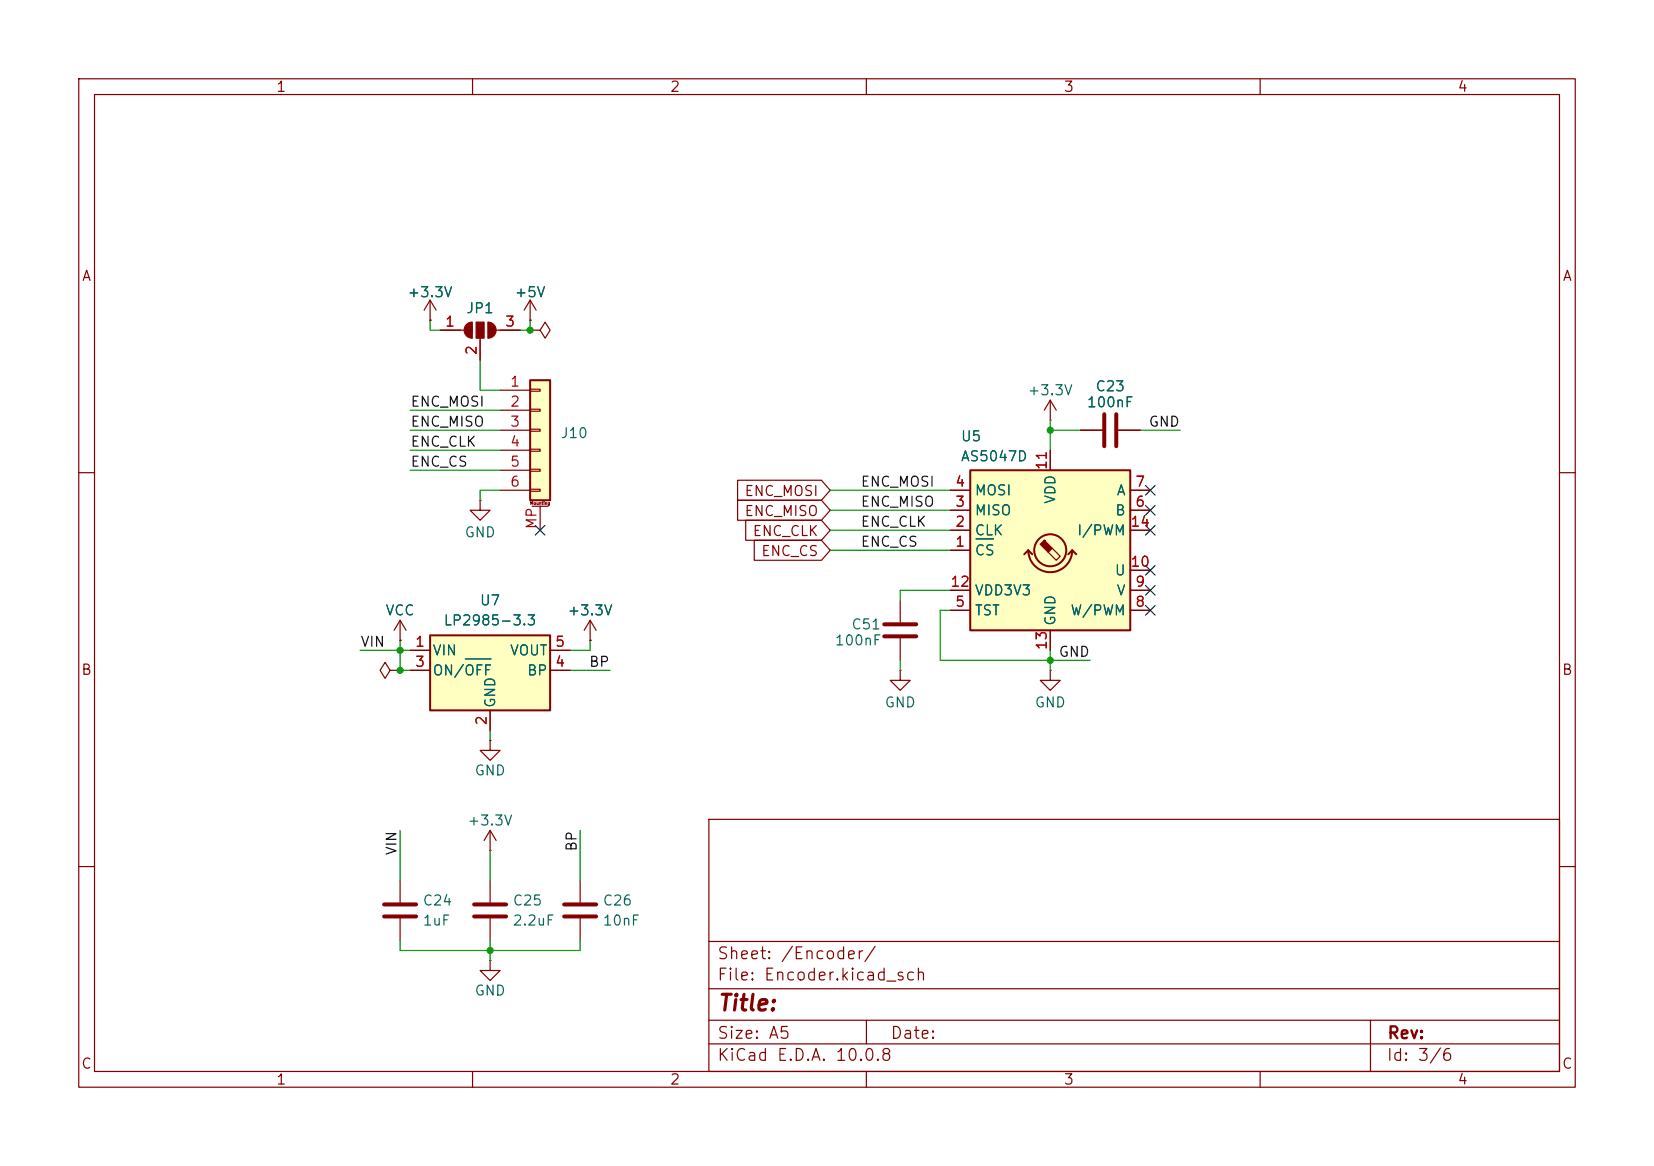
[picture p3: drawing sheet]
<svg xmlns="http://www.w3.org/2000/svg" width="210mm" height="148mm" viewBox="0 0 210 148" stroke-linecap="round" stroke-linejoin="round" font-family="sans-serif">
<g fill="none" stroke="#840000" stroke-width=".15">
<path d="M10 10h190v128h-190zM12 12h186v124h-186zM60 10v2M110 10v2M160 10v2M67.3 41.9h1.3l.6-1 .6 1-.6 1-.6-1M67.3 41.9h.1M133.3 53.3h.1M133.3 50.8l-.7 1.3M133.3 50.8l.8 1.3M133.3 50.8v2.5M137.2 54.6h2.8"/>
<path d="M142 54.6h2.8M10 60h2M114.3 76.2v2.8M198 60h2M114.3 85.1v1.3h1.3l-1.3 1.2-1.3-1.2h1.3M114.3 85.1h.1M114.3 81v2.8M133.3 85.1v1.3h1.3l-1.3 1.2-1.2-1.2h1.2M133.3 85.1h.1M10 110h2M90 104h108v32h-108zM90 119.5h108"/>
<path d="M198 110h2M60 136v2M90 132.5h108M90 129.5h108M90 125.5h108M110 136v2M110 129.5v3M160 136v2M174 129.5v6.5"/>
</g>
<path d="M140.2 52.6v4M141.7 52.6v4M112.3 79.2h4M112.3 80.8h4" fill="none" stroke="#840000" stroke-width=".51"/>
<path d="M123.2 59.7h20.3v20.3h-20.3z" fill="#ffffc2"/>
<g fill="none" stroke="#840000" stroke-width=".25">
<path d="M123.2 59.7h20.3v20.3h-20.3zM130.6 69.9a2.79 2.79 0 0 0 2.7 2.7 2.79 2.79 0 0 0 2.8-2.7M130.6 69.9l-.6 .5M130.6 69.9l.5 .5M136.1 69.9l-.5 .5M136.1 69.9l.6 .5"/>
<circle cx="133.3" cy="69.9" r="2.03"/>
</g>
<path d="M132.6 68.6l1 1-.5 .5-1-1 .5-.5 .1 .1z" fill="#840000" stroke="#840000" stroke-width=".15"/>
<g fill="none" stroke="#840000" stroke-width=".15">
<path d="M67.3 38.1l-.8 1.3M67.3 38.1l.8 1.3M67.3 38.1v2.5M67.3 40.6h.1M133.3 57.2v2.5M120.6 69.9h2.6M120.6 67.3h2.6M120.6 64.8h2.6M120.6 62.2h2.6M120.6 77.5h2.6M120.6 74.9h2.6M133.6 69.6l1 1-.5 .5-1-1"/>
<path d="M143.5 67.3h2.5M143.5 64.8h2.5M143.5 62.2h2.5M143.5 77.5h2.5M143.5 74.9h2.5M143.5 72.4h2.5M62.2 94v1.3h1.3l-1.3 1.2-1.2-1.2h1.2M62.2 94h.1M133.3 80v2.6M62.2 108h.1M62.2 105.4l-.7 1.3M62.2 105.4l.8 1.3"/>
<path d="M62.2 105.4v2.6M62.2 111.8v2.8M62.2 116.6v2.8M73.7 111.8v2.8M73.7 116.6v2.8"/>
</g>
<path d="M123.9 68.4h2.3" fill="none" stroke="#006464" stroke-width=".15"/>
<path d="M60.2 114.8h4.1M60.2 116.3h4.1M71.6 114.8h4.1M71.6 116.3h4.1" fill="none" stroke="#840000" stroke-width=".51"/>
<path d="M67.3 48.3h2.5v15.2h-2.5z" fill="#ffffc2"/>
<path d="M67.3 48.3h2.5v15.2h-2.5z" fill="none" stroke="#840000" stroke-width=".25"/>
<g fill="none" stroke="#840000" stroke-width=".15">
<path d="M54.6 38.1l-.8 1.3M54.6 38.1l.8 1.3M54.6 38.1v2.5M54.6 40.6h.1M55.9 41.9h3M59.9 40.9v2M61 42.9v2.8M62 40.9v2M63 41.9h3M63.5 49.5h3.8M63.5 52.1h3.8M63.5 54.6h3.8"/>
<path d="M63.5 57.2h3.8M63.5 59.7h3.8M67.3 49.4h1.3v.3h-1.3zM67.3 51.9h1.3v.3h-1.3zM67.3 54.5h1.3v.2h-1.3zM67.3 57h1.3v.3h-1.3zM67.3 59.6h1.3v.2h-1.3zM50.8 78.7v2.6M50.8 78.7l-.8 1.3M50.8 78.7l.8 1.3M61 63.5v1.3h1.2l-1.2 1.2-1.3-1.2h1.3M61 63.5h.1"/>
<path d="M63.5 62.2h3.8M67.3 62.1h1.3v.3h-1.3zM67.6 64.3h2M68.6 64.3v3M74.9 78.7l-.7 1.3M74.9 78.7l.8 1.3M74.9 78.7v2.6M49.5 85.1l-.6-1-.6 1 .6 1 .6-1h1.3M50.8 85.1h.1M50.8 81.3h.1M74.9 81.3h.1M50.8 111.8v2.8"/>
<path d="M50.8 116.6v2.8M62.2 121.9v1.3h1.3l-1.3 1.3-1.2-1.3h1.2M62.2 121.9h.1"/>
</g>
<g fill="#840000" stroke="#840000" stroke-width=".15">
<path d="M59.2 41.2l.4-.2 .3-.1v2a1.02 1.02 0 0 1-.9-.6 1.02 1.02 0 0 1 .2-1.1z"/>
<path d="M60.5 40.9h1v2h-1z"/>
<path d="M62 40.9a1.02 1.02 0 0 1 1 1 1.02 1.02 0 0 1-1 1z"/>
</g>
<path d="M48.8 114.8h4M48.8 116.3h4" fill="none" stroke="#840000" stroke-width=".51"/>
<path d="M54.6 80.6h15.2v9.6h-15.2z" fill="#ffffc2"/>
<path d="M54.6 80.6h15.2v9.6h-15.2z" fill="none" stroke="#840000" stroke-width=".25"/>
<g fill="none" stroke="#840000" stroke-width=".15">
<path d="M54.6 40.6h.1M55.9 41.9h2.5M61 43.2v2.5M63.5 41.9h2.5M67.3 41.9h.1M67.3 40.6h.1M133.3 57.2v2.5M137.2 54.6h2.8M142 54.6h2.8M93.7 63.5h10.6l1.1 1.3-1.1 1.2h-10.6zM93.7 61h10.6l1.1 1.2-1.1 1.3h-10.6zM94.7 66h9.6l1.1 1.3-1.1 1.3h-9.6z"/>
<path d="M95.8 68.6h8.5l1.1 1.3-1.1 1.2h-8.5zM120.6 69.9h2.6M120.6 67.3h2.6M120.6 64.8h2.6M120.6 62.2h2.6M120.6 77.5h2.6M120.6 74.9h2.6M143.5 67.3h2.5M143.5 64.8h2.5M143.5 62.2h2.5M143.5 77.5h2.5M143.5 74.9h2.5"/>
<path d="M143.5 72.4h2.5M50.8 81.3h.1M52.1 82.6h2.5M52.1 85.1h2.5M62.2 90.2v2.5M69.8 82.6h2.6M69.8 85.1h2.6M74.9 81.3h.1M133.3 80v2.6"/>
</g>
<path d="M123.9 68.4h2.3M59.1 83.6h3.2" fill="none" stroke="#006464" stroke-width=".15"/>
<g fill="none" stroke="#009600" stroke-width=".15">
<path d="M52.1 52.1h11.4M52.1 54.6h11.4M52.1 59.7h11.4M52.1 57.2h11.4M54.6 40.6v1.3h1.3M61 45.7v3.8h2.5M67.3 40.6v1.3h-1.3M133.3 53.3v3.9M133.3 54.6h3.9M144.8 54.6h5.1M63.5 62.2h-2.5v1.3M105.4 69.9h15.2"/>
<path d="M105.4 62.2h15.2M105.4 64.8h15.2M105.4 67.3h15.2M120.6 77.5h-1.2v6.3h19M120.6 74.9h-6.3v1.3M45.7 82.6h6.4M50.8 81.3v3.8h1.3M62.2 92.7v1.3M72.4 85.1h5.1M74.9 81.3v1.3h-2.5M114.3 83.8v1.3M133.3 82.6v2.5"/>
<path d="M50.8 119.4v1.3h22.9v-1.3M50.8 105.4v6.4M62.2 108v3.8M62.2 119.4v2.5M73.7 105.4v6.4"/>
</g>
<g fill="none" stroke="#000084" stroke-width=".15">
<path d="M68 66.7l1.2 1.2M69.2 66.7l-1.2 1.2M145.4 71.8l1.3 1.2M145.4 76.9l1.3 1.2M145.4 74.3l1.3 1.2M145.4 61.6l1.3 1.2M145.4 64.2l1.3 1.2M145.4 66.7l1.3 1.2M146.7 71.8l-1.3 1.2M146.7 76.9l-1.3 1.2M146.7 74.3l-1.3 1.2M146.7 61.6l-1.3 1.2"/>
<path d="M146.7 64.2l-1.3 1.2M146.7 66.7l-1.3 1.2"/>
</g>
<g fill="#009600">
<circle cx="67.3" cy="41.9" r=".46"/>
<circle cx="133.3" cy="54.6" r=".46"/>
<circle cx="133.3" cy="83.8" r=".46"/>
<circle cx="50.8" cy="85.1" r=".46"/>
<circle cx="62.2" cy="120.7" r=".46"/>
<circle cx="50.8" cy="82.6" r=".46"/>
</g>
<text font-size="2" fill="#840000" x="91" y="128.8">Title:</text>
<g font-size="1.5" fill="#840000">
<text x="91" y="124.8">File: Encoder.kicad_sch</text>
<text x="91" y="122.1">Sheet: /Encoder/</text>
<text x="91" y="135">KiCad E.D.A. 10.0.8</text>
<text x="91" y="132.2">Size: A5</text>
<text x="113" y="132.2">Date:</text>
<text x="176" y="135">Id: 3/6</text>
<text x="176.1" y="132.2">Rev:</text>
</g>
<g font-size="1.3" fill="#840000">
<text x="35" y="12">1</text>
<text x="85" y="12">2</text>
<text x="135" y="12">3</text>
<text x="185" y="12">4</text>
<text x="10.3" y="36">A</text>
<text x="198.3" y="36">A</text>
<text x="94.4" y="65.8">ENC_MISO</text>
<text x="94.4" y="63.3">ENC_MOSI</text>
<text x="95.5" y="68.4">ENC_CLK</text>
<text x="96.6" y="70.9">ENC_CS</text>
<text x="10.2" y="86">B</text>
<text x="198.2" y="86">B</text>
<text x="10.2" y="136">C</text>
<text x="35" y="138">1</text>
<text x="85" y="138">2</text>
<text x="135" y="138">3</text>
<text x="185" y="138">4</text>
<text x="198.2" y="136">C</text>
</g>
<g font-size="1.3" fill="#006464">
<text x="51.6" y="38">+3.3V</text>
<text x="59.1" y="40.1">JP1</text>
<text x="65.2" y="38">+5V</text>
<text x="130.4" y="50.5">+3.3V</text>
<text x="137.9" y="52">100nF</text>
<text x="139" y="50">C23</text>
<text x="71.1" y="55.9">J10</text>
<text x="121.9" y="56.3">U5</text>
<text x="121.9" y="58.9">AS5047D</text>
<text x="123.7" y="65.7">MISO</text>
<text x="123.7" y="63.2">MOSI</text>
<text x="134.3" y="64.1" transform="rotate(-90 134.3 64.1)">VDD</text>
<text x="141.5" y="65.7">B</text>
<text x="141.7" y="63.2">A</text>
<text x="58.9" y="68.5">GND</text>
<text x="123.7" y="70.8">CS</text>
<text x="123.7" y="68.3">CLK</text>
<text x="136.7" y="68.3">I/PWM</text>
<text x="60.8" y="77.2">U7</text>
<text x="123.7" y="75.9">VDD3V3</text>
<text x="141.4" y="73.4">U</text>
<text x="141.7" y="75.9">V</text>
<text x="48.9" y="78.4">VCC</text>
<text x="54.8" y="83.5">VIN</text>
<text x="56.2" y="79.7">LP2985-3.3</text>
<text x="64.7" y="83.5">VOUT</text>
<text x="72" y="78.4">+3.3V</text>
<text x="105.9" y="82.2">100nF</text>
<text x="108" y="80.2">C51</text>
<text x="123.7" y="78.4">TST</text>
<text x="134.3" y="79.5" transform="rotate(-90 134.3 79.5)">GND</text>
<text x="135.8" y="78.4">W/PWM</text>
<text x="54.8" y="86.1">ON/OFF</text>
<text x="63.2" y="89.9" transform="rotate(-90 63.2 89.9)">GND</text>
<text x="66.8" y="86.1">BP</text>
<text x="112.2" y="90.1">GND</text>
<text x="131.3" y="90.1">GND</text>
<text x="60.2" y="98.8">GND</text>
<text x="59.3" y="105.1">+3.3V</text>
<text x="53.6" y="115.3">C24</text>
<text x="53.6" y="117.8">1uF</text>
<text x="65" y="115.3">C25</text>
<text x="65" y="117.8">2.2uF</text>
<text x="76.4" y="115.3">C26</text>
<text x="76.4" y="117.8">10nF</text>
<text x="60.2" y="126.7">GND</text>
</g>
<g font-size="1.3" fill="#a90000">
<text x="56.4" y="41.8">1</text>
<text x="64" y="41.8">3</text>
<text x="60.8" y="45.2" transform="rotate(-90 60.8 45.2)">2</text>
<text x="64.7" y="49.4">1</text>
<text x="64.7" y="51.9">2</text>
<text x="64.7" y="54.5">3</text>
<text x="64.7" y="57">4</text>
<text x="64.7" y="59.6">5</text>
<text x="133.2" y="59.8" transform="rotate(-90 133.2 59.8)">11</text>
<text x="64.7" y="62.1">6</text>
<text x="121.2" y="64.6">3</text>
<text x="121.2" y="62.1">4</text>
<text x="144" y="64.6">6</text>
<text x="144" y="62.1">7</text>
<text x="68.4" y="67.3" transform="rotate(-90 68.4 67.3)">MP</text>
<text x="121.2" y="69.7">1</text>
<text x="121.2" y="67.2">2</text>
<text x="143.4" y="67.2">14</text>
<text x="120.6" y="74.8">12</text>
<text x="121.2" y="77.3">5</text>
<text x="143.4" y="72.3">10</text>
<text x="144" y="77.3">8</text>
<text x="144" y="74.8">9</text>
<text x="52.6" y="82.4">1</text>
<text x="70.4" y="82.4">5</text>
<text x="133.2" y="82.6" transform="rotate(-90 133.2 82.6)">13</text>
<text x="52.6" y="85">3</text>
<text x="70.4" y="85">4</text>
<text x="62.1" y="92.2" transform="rotate(-90 62.1 92.2)">2</text>
</g>
<g font-size="1.3" fill="#0f0f0f">
<text x="52" y="51.9">ENC_MOSI</text>
<text x="52" y="57">ENC_CLK</text>
<text x="52" y="54.5">ENC_MISO</text>
<text x="52" y="59.6">ENC_CS</text>
<text x="145.8" y="54.5">GND</text>
<text x="109.2" y="62.1">ENC_MOSI</text>
<text x="109.2" y="64.6">ENC_MISO</text>
<text x="109.2" y="69.7">ENC_CS</text>
<text x="109.2" y="67.2">ENC_CLK</text>
<text x="45.7" y="82.4">VIN</text>
<text x="134.3" y="83.7">GND</text>
<text x="74.7" y="85">BP</text>
<text x="50.7" y="108.7" transform="rotate(-90 50.7 108.7)">VIN</text>
<text x="73.5" y="108.2" transform="rotate(-90 73.5 108.2)">BP</text>
</g>
<text font-size=".4" fill="#840000" x="67.3" y="64.2">Mounting</text>
</svg>
